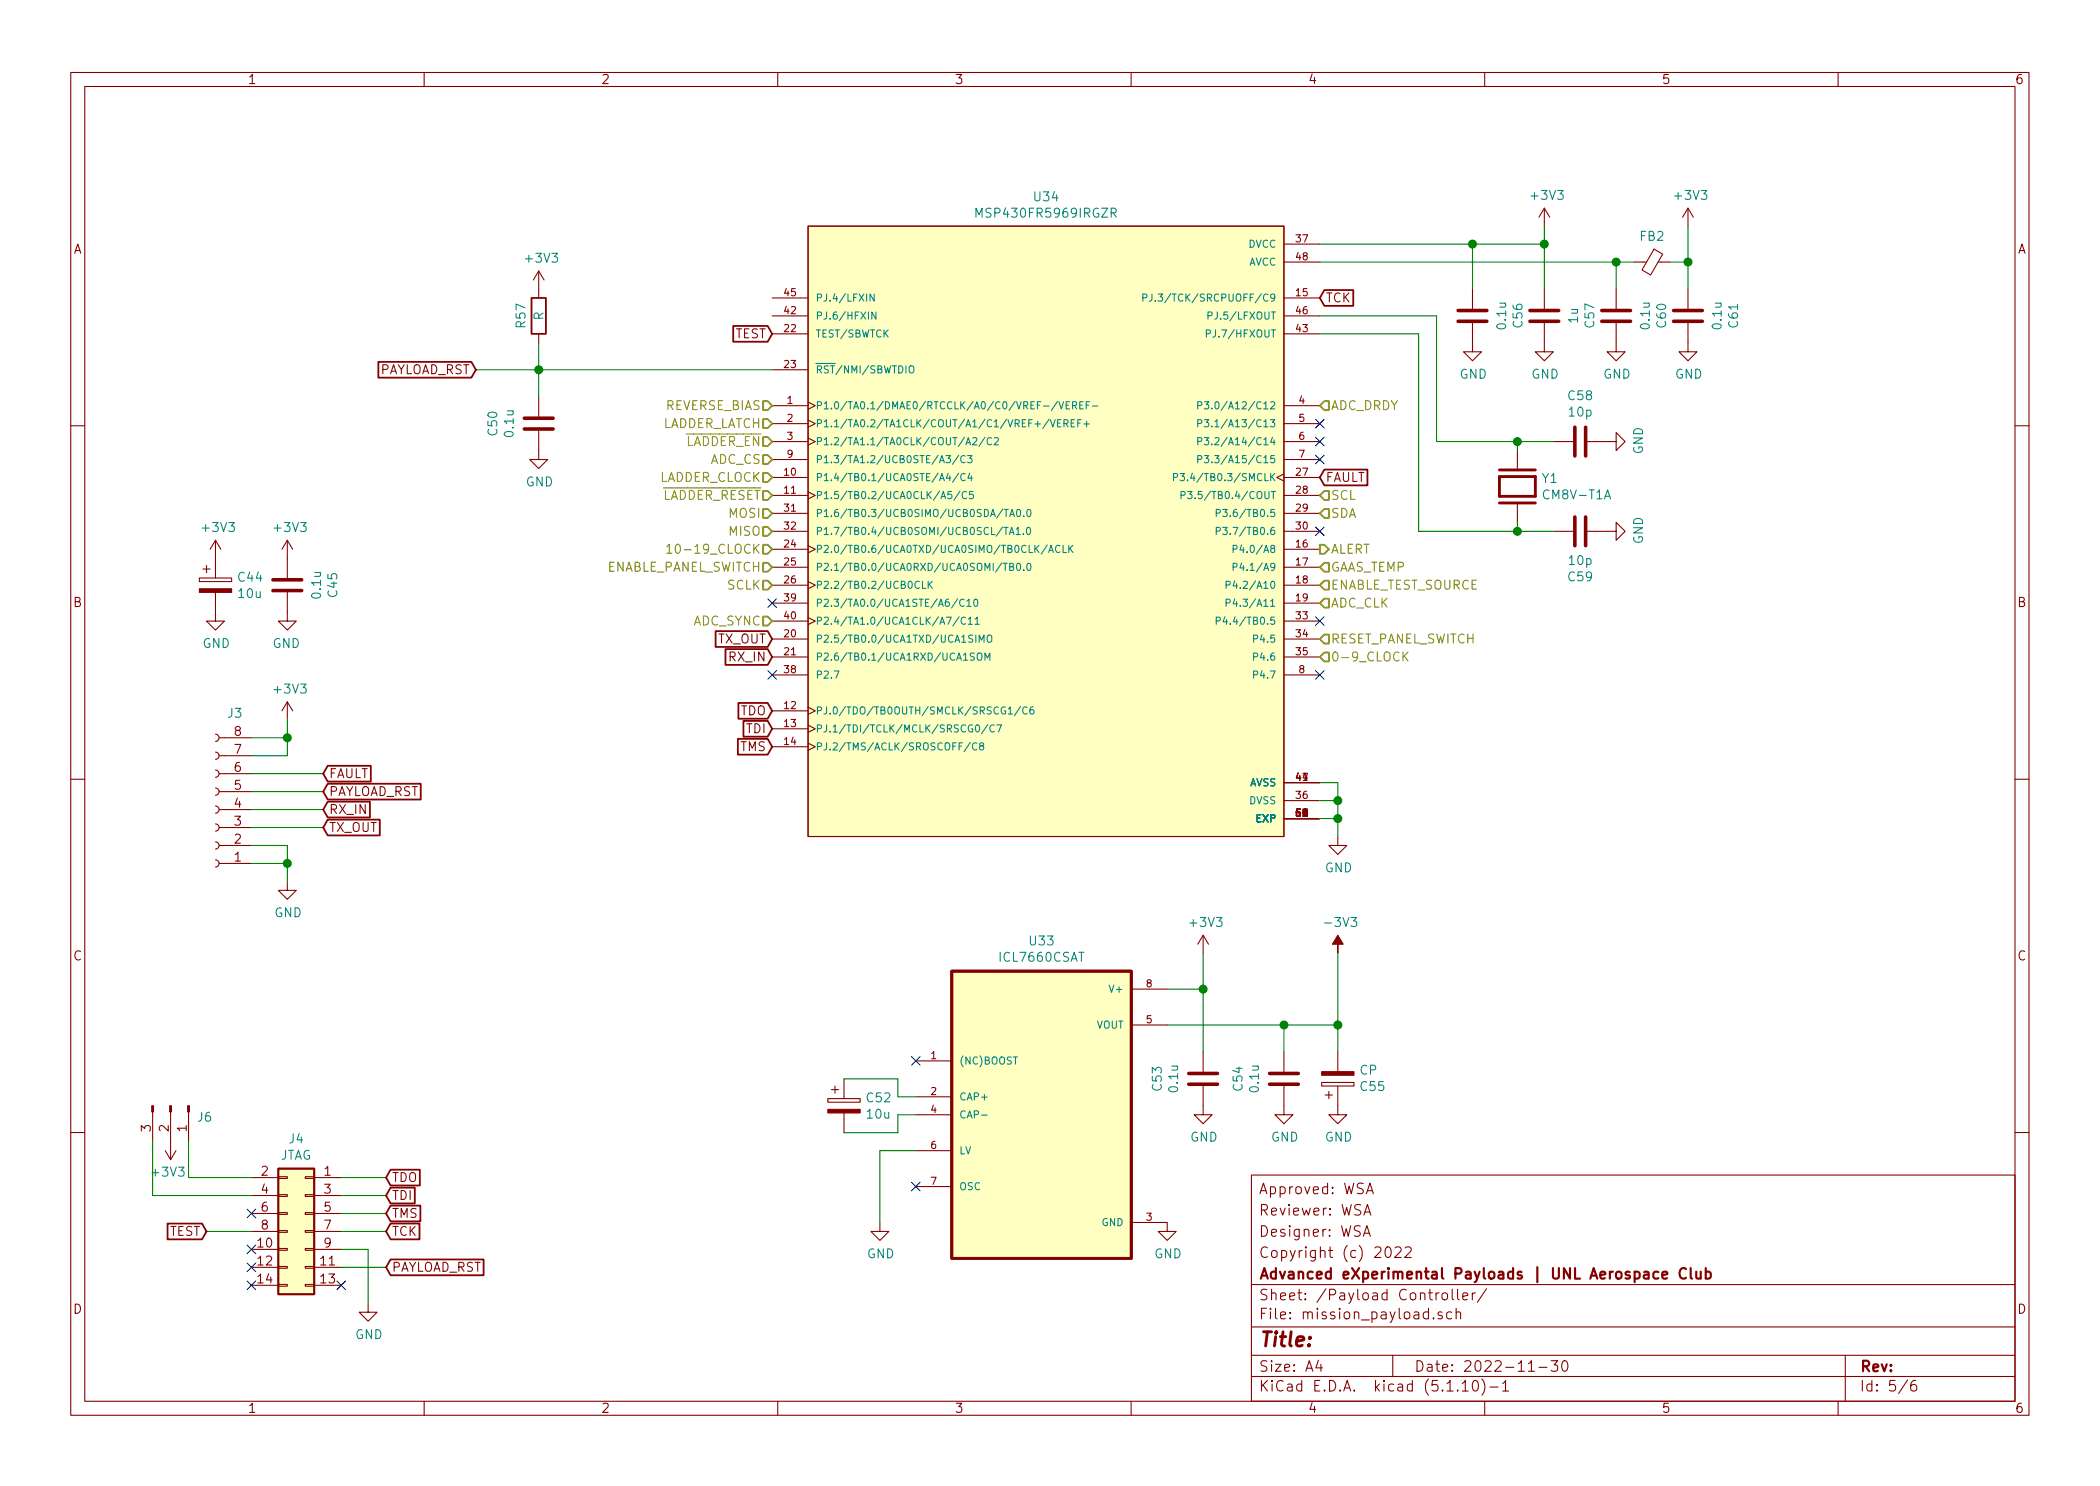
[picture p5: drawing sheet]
EESchema Schematic File Version 4
EELAYER 30 0
EELAYER END
$Descr A4 11693 8268
encoding utf-8
Sheet 5 6
Title ""
Date "2022-11-30"
Rev ""
Comp "Advanced eXperimental Payloads | UNL Aerospace Club"
Comment1 "Copyright (c) 2022"
Comment2 "Designer: WSA"
Comment3 "Reviewer: WSA"
Comment4 "Approved: WSA"
$EndDescr
$Comp
L MSP430FR5969IRGZR:MSP430FR5969IRGZR U?
U 1 1
P 5850 2950
AR Path="/63D67C0B" Ref="U?"  Part="1" 
AR Path="/63D1F518/63D67C0B" Ref="U?"  Part="1" 
AR Path="/63D21EEE/63D67C0B" Ref="U34"  Part="1" 
F 0 "U34" H 5825 4815 50  0000 C CNN
F 1 "MSP430FR5969IRGZR" H 5825 4724 50  0000 C CNN
F 2 "MSP430FR5969IRGZR:QFN50P700X700X100-49N" H 6250 2950 50  0001 L BNN
F 3 "" H 6250 2950 50  0001 L BNN
	1    5850 2950
	1    0    0    -1  
$EndComp
$Comp
L power:+3V3 #PWR?
U 1 1
P 8600 1250
AR Path="/63D67C11" Ref="#PWR?"  Part="1" 
AR Path="/63D1F518/63D67C11" Ref="#PWR?"  Part="1" 
AR Path="/63D21EEE/63D67C11" Ref="#PWR0260"  Part="1" 
F 0 "#PWR0260" H 8600 1100 50  0001 C CNN
F 1 "+3V3" H 8615 1423 50  0000 C CNN
F 2 "" H 8600 1250 50  0001 C CNN
F 3 "" H 8600 1250 50  0001 C CNN
	1    8600 1250
	1    0    0    -1  
$EndComp
$Comp
L power:GND #PWR?
U 1 1
P 7450 4650
AR Path="/63D67C17" Ref="#PWR?"  Part="1" 
AR Path="/63D1F518/63D67C17" Ref="#PWR?"  Part="1" 
AR Path="/63D21EEE/63D67C17" Ref="#PWR0261"  Part="1" 
F 0 "#PWR0261" H 7450 4400 50  0001 C CNN
F 1 "GND" H 7455 4477 50  0000 C CNN
F 2 "" H 7450 4650 50  0001 C CNN
F 3 "" H 7450 4650 50  0001 C CNN
	1    7450 4650
	1    0    0    -1  
$EndComp
$Comp
L Device:R R?
U 1 1
P 3000 1750
AR Path="/6313FC31/63D67C23" Ref="R?"  Part="1" 
AR Path="/63D67C23" Ref="R?"  Part="1" 
AR Path="/635FE71D/63D67C23" Ref="R?"  Part="1" 
AR Path="/63D1F518/63D67C23" Ref="R?"  Part="1" 
AR Path="/63D21EEE/63D67C23" Ref="R57"  Part="1" 
F 0 "R57" V 2900 1750 50  0000 C CNN
F 1 "R" V 3000 1750 50  0000 C CNN
F 2 "Resistor_SMD:R_0603_1608Metric" V 2930 1750 50  0001 C CNN
F 3 "~" H 3000 1750 50  0001 C CNN
	1    3000 1750
	1    0    0    1   
$EndComp
Wire Wire Line
	7350 4350 7450 4350
Wire Wire Line
	7450 4350 7450 4450
Wire Wire Line
	7350 4450 7450 4450
Connection ~ 7450 4450
Wire Wire Line
	7450 4450 7450 4550
Wire Wire Line
	7350 4550 7450 4550
Connection ~ 7450 4550
Wire Wire Line
	7450 4550 7450 4650
$Comp
L Device:Ferrite_Bead_Small FB?
U 1 1
P 9200 1450
AR Path="/63D1F518/63D67C31" Ref="FB?"  Part="1" 
AR Path="/63D21EEE/63D67C31" Ref="FB2"  Part="1" 
F 0 "FB2" V 9055 1450 50  0000 C CNN
F 1 "Ferrite_Bead_Small" V 9054 1450 50  0001 C CNN
F 2 "Inductor_SMD:L_0603_1608Metric" V 9130 1450 50  0001 C CNN
F 3 "~" H 9200 1450 50  0001 C CNN
	1    9200 1450
	0    1    1    0   
$EndComp
$Comp
L power:+3V3 #PWR?
U 1 1
P 9400 1250
AR Path="/63D67C37" Ref="#PWR?"  Part="1" 
AR Path="/63D1F518/63D67C37" Ref="#PWR?"  Part="1" 
AR Path="/63D21EEE/63D67C37" Ref="#PWR0262"  Part="1" 
F 0 "#PWR0262" H 9400 1100 50  0001 C CNN
F 1 "+3V3" H 9415 1423 50  0000 C CNN
F 2 "" H 9400 1250 50  0001 C CNN
F 3 "" H 9400 1250 50  0001 C CNN
	1    9400 1250
	1    0    0    -1  
$EndComp
Wire Wire Line
	8600 1350 8600 1250
$Comp
L Device:C C?
U 1 1
P 8200 1750
AR Path="/6313FC31/63D67C3E" Ref="C?"  Part="1" 
AR Path="/63D67C3E" Ref="C?"  Part="1" 
AR Path="/635FE71D/63D67C3E" Ref="C?"  Part="1" 
AR Path="/63D1F518/63D67C3E" Ref="C?"  Part="1" 
AR Path="/63D21EEE/63D67C3E" Ref="C56"  Part="1" 
F 0 "C56" V 8452 1750 50  0000 C CNN
F 1 "0.1u" V 8361 1750 50  0000 C CNN
F 2 "Capacitor_SMD:C_0603_1608Metric" H 8238 1600 50  0001 C CNN
F 3 "~" H 8200 1750 50  0001 C CNN
	1    8200 1750
	1    0    0    -1  
$EndComp
$Comp
L Device:C C?
U 1 1
P 8600 1750
AR Path="/6313FC31/63D67C44" Ref="C?"  Part="1" 
AR Path="/63D67C44" Ref="C?"  Part="1" 
AR Path="/635FE71D/63D67C44" Ref="C?"  Part="1" 
AR Path="/63D1F518/63D67C44" Ref="C?"  Part="1" 
AR Path="/63D21EEE/63D67C44" Ref="C57"  Part="1" 
F 0 "C57" V 8852 1750 50  0000 C CNN
F 1 "1u" V 8761 1750 50  0000 C CNN
F 2 "Capacitor_SMD:C_0603_1608Metric" H 8638 1600 50  0001 C CNN
F 3 "~" H 8600 1750 50  0001 C CNN
	1    8600 1750
	1    0    0    -1  
$EndComp
$Comp
L power:GND #PWR?
U 1 1
P 8600 1900
AR Path="/6313FC31/63D67C4A" Ref="#PWR?"  Part="1" 
AR Path="/63D67C4A" Ref="#PWR?"  Part="1" 
AR Path="/635FE71D/63D67C4A" Ref="#PWR?"  Part="1" 
AR Path="/63D1F518/63D67C4A" Ref="#PWR?"  Part="1" 
AR Path="/63D21EEE/63D67C4A" Ref="#PWR0263"  Part="1" 
F 0 "#PWR0263" H 8600 1650 50  0001 C CNN
F 1 "GND" H 8605 1727 50  0000 C CNN
F 2 "" H 8600 1900 50  0001 C CNN
F 3 "" H 8600 1900 50  0001 C CNN
	1    8600 1900
	1    0    0    -1  
$EndComp
$Comp
L power:GND #PWR?
U 1 1
P 8200 1900
AR Path="/6313FC31/63D67C50" Ref="#PWR?"  Part="1" 
AR Path="/63D67C50" Ref="#PWR?"  Part="1" 
AR Path="/635FE71D/63D67C50" Ref="#PWR?"  Part="1" 
AR Path="/63D1F518/63D67C50" Ref="#PWR?"  Part="1" 
AR Path="/63D21EEE/63D67C50" Ref="#PWR0264"  Part="1" 
F 0 "#PWR0264" H 8200 1650 50  0001 C CNN
F 1 "GND" H 8205 1727 50  0000 C CNN
F 2 "" H 8200 1900 50  0001 C CNN
F 3 "" H 8200 1900 50  0001 C CNN
	1    8200 1900
	1    0    0    -1  
$EndComp
$Comp
L Device:C C?
U 1 1
P 9000 1750
AR Path="/6313FC31/63D67C56" Ref="C?"  Part="1" 
AR Path="/63D67C56" Ref="C?"  Part="1" 
AR Path="/635FE71D/63D67C56" Ref="C?"  Part="1" 
AR Path="/63D1F518/63D67C56" Ref="C?"  Part="1" 
AR Path="/63D21EEE/63D67C56" Ref="C60"  Part="1" 
F 0 "C60" V 9252 1750 50  0000 C CNN
F 1 "0.1u" V 9161 1750 50  0000 C CNN
F 2 "Capacitor_SMD:C_0603_1608Metric" H 9038 1600 50  0001 C CNN
F 3 "~" H 9000 1750 50  0001 C CNN
	1    9000 1750
	1    0    0    -1  
$EndComp
$Comp
L power:GND #PWR?
U 1 1
P 9000 1900
AR Path="/6313FC31/63D67C5C" Ref="#PWR?"  Part="1" 
AR Path="/63D67C5C" Ref="#PWR?"  Part="1" 
AR Path="/635FE71D/63D67C5C" Ref="#PWR?"  Part="1" 
AR Path="/63D1F518/63D67C5C" Ref="#PWR?"  Part="1" 
AR Path="/63D21EEE/63D67C5C" Ref="#PWR0265"  Part="1" 
F 0 "#PWR0265" H 9000 1650 50  0001 C CNN
F 1 "GND" H 9005 1727 50  0000 C CNN
F 2 "" H 9000 1900 50  0001 C CNN
F 3 "" H 9000 1900 50  0001 C CNN
	1    9000 1900
	1    0    0    -1  
$EndComp
$Comp
L Device:C C?
U 1 1
P 9400 1750
AR Path="/6313FC31/63D67C62" Ref="C?"  Part="1" 
AR Path="/63D67C62" Ref="C?"  Part="1" 
AR Path="/635FE71D/63D67C62" Ref="C?"  Part="1" 
AR Path="/63D1F518/63D67C62" Ref="C?"  Part="1" 
AR Path="/63D21EEE/63D67C62" Ref="C61"  Part="1" 
F 0 "C61" V 9652 1750 50  0000 C CNN
F 1 "0.1u" V 9561 1750 50  0000 C CNN
F 2 "Capacitor_SMD:C_0603_1608Metric" H 9438 1600 50  0001 C CNN
F 3 "~" H 9400 1750 50  0001 C CNN
	1    9400 1750
	1    0    0    -1  
$EndComp
$Comp
L power:GND #PWR?
U 1 1
P 9400 1900
AR Path="/6313FC31/63D67C68" Ref="#PWR?"  Part="1" 
AR Path="/63D67C68" Ref="#PWR?"  Part="1" 
AR Path="/635FE71D/63D67C68" Ref="#PWR?"  Part="1" 
AR Path="/63D1F518/63D67C68" Ref="#PWR?"  Part="1" 
AR Path="/63D21EEE/63D67C68" Ref="#PWR0266"  Part="1" 
F 0 "#PWR0266" H 9400 1650 50  0001 C CNN
F 1 "GND" H 9405 1727 50  0000 C CNN
F 2 "" H 9400 1900 50  0001 C CNN
F 3 "" H 9400 1900 50  0001 C CNN
	1    9400 1900
	1    0    0    -1  
$EndComp
Wire Wire Line
	9000 1600 9000 1450
Wire Wire Line
	8600 1600 8600 1350
Connection ~ 8600 1350
Wire Wire Line
	8200 1600 8200 1350
Connection ~ 8200 1350
Wire Wire Line
	8200 1350 8600 1350
Wire Wire Line
	9300 1450 9400 1450
Wire Wire Line
	9400 1450 9400 1600
Connection ~ 9000 1450
Wire Wire Line
	9000 1450 9100 1450
Wire Wire Line
	7350 1450 9000 1450
Wire Wire Line
	9400 1250 9400 1450
Connection ~ 9400 1450
Wire Wire Line
	7350 1350 8200 1350
$Comp
L Device:C C?
U 1 1
P 8800 2950
AR Path="/6313FC31/63D67C7C" Ref="C?"  Part="1" 
AR Path="/63D67C7C" Ref="C?"  Part="1" 
AR Path="/635FE71D/63D67C7C" Ref="C?"  Part="1" 
AR Path="/63D1F518/63D67C7C" Ref="C?"  Part="1" 
AR Path="/63D21EEE/63D67C7C" Ref="C59"  Part="1" 
F 0 "C59" V 9052 2950 50  0000 C CNN
F 1 "10p" V 8961 2950 50  0000 C CNN
F 2 "Capacitor_SMD:C_0603_1608Metric" H 8838 2800 50  0001 C CNN
F 3 "~" H 8800 2950 50  0001 C CNN
	1    8800 2950
	0    1    1    0   
$EndComp
$Comp
L Device:C C?
U 1 1
P 8800 2450
AR Path="/6313FC31/63D67C82" Ref="C?"  Part="1" 
AR Path="/63D67C82" Ref="C?"  Part="1" 
AR Path="/635FE71D/63D67C82" Ref="C?"  Part="1" 
AR Path="/63D1F518/63D67C82" Ref="C?"  Part="1" 
AR Path="/63D21EEE/63D67C82" Ref="C58"  Part="1" 
F 0 "C58" V 9052 2450 50  0000 C CNN
F 1 "10p" V 8961 2450 50  0000 C CNN
F 2 "Capacitor_SMD:C_0603_1608Metric" H 8838 2300 50  0001 C CNN
F 3 "~" H 8800 2450 50  0001 C CNN
	1    8800 2450
	0    1    -1   0   
$EndComp
$Comp
L power:GND #PWR?
U 1 1
P 8950 2450
AR Path="/6313FC31/63D67C88" Ref="#PWR?"  Part="1" 
AR Path="/63D67C88" Ref="#PWR?"  Part="1" 
AR Path="/635FE71D/63D67C88" Ref="#PWR?"  Part="1" 
AR Path="/63D1F518/63D67C88" Ref="#PWR?"  Part="1" 
AR Path="/63D21EEE/63D67C88" Ref="#PWR0267"  Part="1" 
F 0 "#PWR0267" H 8950 2200 50  0001 C CNN
F 1 "GND" H 8955 2277 50  0000 C CNN
F 2 "" H 8950 2450 50  0001 C CNN
F 3 "" H 8950 2450 50  0001 C CNN
	1    8950 2450
	0    -1   -1   0   
$EndComp
$Comp
L power:GND #PWR?
U 1 1
P 8950 2950
AR Path="/6313FC31/63D67C8E" Ref="#PWR?"  Part="1" 
AR Path="/63D67C8E" Ref="#PWR?"  Part="1" 
AR Path="/635FE71D/63D67C8E" Ref="#PWR?"  Part="1" 
AR Path="/63D1F518/63D67C8E" Ref="#PWR?"  Part="1" 
AR Path="/63D21EEE/63D67C8E" Ref="#PWR0268"  Part="1" 
F 0 "#PWR0268" H 8950 2700 50  0001 C CNN
F 1 "GND" H 8955 2777 50  0000 C CNN
F 2 "" H 8950 2950 50  0001 C CNN
F 3 "" H 8950 2950 50  0001 C CNN
	1    8950 2950
	0    -1   -1   0   
$EndComp
Wire Wire Line
	8000 2450 8000 1750
Wire Wire Line
	8000 1750 7350 1750
Wire Wire Line
	7350 1850 7900 1850
Wire Wire Line
	7900 1850 7900 2950
Wire Wire Line
	3000 2050 3000 1900
$Comp
L power:+3V3 #PWR?
U 1 1
P 3000 1600
AR Path="/63D67CA2" Ref="#PWR?"  Part="1" 
AR Path="/63D1F518/63D67CA2" Ref="#PWR?"  Part="1" 
AR Path="/63D21EEE/63D67CA2" Ref="#PWR0269"  Part="1" 
F 0 "#PWR0269" H 3000 1450 50  0001 C CNN
F 1 "+3V3" H 3015 1773 50  0000 C CNN
F 2 "" H 3000 1600 50  0001 C CNN
F 3 "" H 3000 1600 50  0001 C CNN
	1    3000 1600
	1    0    0    -1  
$EndComp
$Comp
L Device:C C?
U 1 1
P 3000 2350
AR Path="/6313FC31/63D67CA8" Ref="C?"  Part="1" 
AR Path="/63D67CA8" Ref="C?"  Part="1" 
AR Path="/635FE71D/63D67CA8" Ref="C?"  Part="1" 
AR Path="/63D1F518/63D67CA8" Ref="C?"  Part="1" 
AR Path="/63D21EEE/63D67CA8" Ref="C50"  Part="1" 
F 0 "C50" V 3252 2350 50  0000 C CNN
F 1 "0.1u" V 3161 2350 50  0000 C CNN
F 2 "Capacitor_SMD:C_0603_1608Metric" H 3038 2200 50  0001 C CNN
F 3 "~" H 3000 2350 50  0001 C CNN
	1    3000 2350
	-1   0    0    1   
$EndComp
$Comp
L power:GND #PWR?
U 1 1
P 3000 2500
AR Path="/6313FC31/63D67CAE" Ref="#PWR?"  Part="1" 
AR Path="/63D67CAE" Ref="#PWR?"  Part="1" 
AR Path="/635FE71D/63D67CAE" Ref="#PWR?"  Part="1" 
AR Path="/63D1F518/63D67CAE" Ref="#PWR?"  Part="1" 
AR Path="/63D21EEE/63D67CAE" Ref="#PWR0270"  Part="1" 
F 0 "#PWR0270" H 3000 2250 50  0001 C CNN
F 1 "GND" H 3005 2327 50  0000 C CNN
F 2 "" H 3000 2500 50  0001 C CNN
F 3 "" H 3000 2500 50  0001 C CNN
	1    3000 2500
	1    0    0    -1  
$EndComp
Wire Wire Line
	3000 2200 3000 2050
Connection ~ 3000 2050
$Comp
L Connector_Generic:Conn_02x07_Odd_Even J?
U 1 1
P 1700 6850
AR Path="/63D1F518/63D67CB6" Ref="J?"  Part="1" 
AR Path="/63D21EEE/63D67CB6" Ref="J4"  Part="1" 
F 0 "J4" H 1750 7367 50  0000 C CNN
F 1 "JTAG" H 1750 7276 50  0000 C CNN
F 2 "Connector_PinSocket_2.54mm:PinSocket_2x08_P2.54mm_Vertical" H 1700 6850 50  0001 C CNN
F 3 "~" H 1700 6850 50  0001 C CNN
	1    1700 6850
	-1   0    0    -1  
$EndComp
NoConn ~ 1400 6950
NoConn ~ 1400 7050
NoConn ~ 1400 7150
NoConn ~ 1900 7150
NoConn ~ 1400 6750
$Comp
L power:GND #PWR?
U 1 1
P 2050 7250
AR Path="/63D67CC1" Ref="#PWR?"  Part="1" 
AR Path="/63D1F518/63D67CC1" Ref="#PWR?"  Part="1" 
AR Path="/63D21EEE/63D67CC1" Ref="#PWR0271"  Part="1" 
F 0 "#PWR0271" H 2050 7000 50  0001 C CNN
F 1 "GND" H 2055 7077 50  0000 C CNN
F 2 "" H 2050 7250 50  0001 C CNN
F 3 "" H 2050 7250 50  0001 C CNN
	1    2050 7250
	1    0    0    -1  
$EndComp
Wire Wire Line
	1900 6950 2050 6950
Wire Wire Line
	2050 6950 2050 7250
Text GLabel 2650 2050 0    50   Input ~ 0
PAYLOAD_RST
Text GLabel 2150 7050 2    50   Input ~ 0
PAYLOAD_RST
Wire Wire Line
	2150 7050 1900 7050
Wire Wire Line
	1900 6850 2150 6850
Wire Wire Line
	1900 6750 2150 6750
Wire Wire Line
	1900 6650 2150 6650
Wire Wire Line
	1900 6550 2150 6550
Wire Wire Line
	1400 6550 1050 6550
Wire Wire Line
	1050 6550 1050 6350
Wire Wire Line
	1400 6650 850  6650
Wire Wire Line
	850  6650 850  6350
$Comp
L power:+3V3 #PWR?
U 1 1
P 950 6350
AR Path="/63D67CDB" Ref="#PWR?"  Part="1" 
AR Path="/63D1F518/63D67CDB" Ref="#PWR?"  Part="1" 
AR Path="/63D21EEE/63D67CDB" Ref="#PWR0272"  Part="1" 
F 0 "#PWR0272" H 950 6200 50  0001 C CNN
F 1 "+3V3" H 965 6523 50  0000 C CNN
F 2 "" H 950 6350 50  0001 C CNN
F 3 "" H 950 6350 50  0001 C CNN
	1    950  6350
	-1   0    0    1   
$EndComp
Text GLabel 2150 6850 2    50   Input ~ 0
TCK
Text GLabel 2150 6750 2    50   Input ~ 0
TMS
Text GLabel 2150 6650 2    50   Input ~ 0
TDI
Text GLabel 2150 6550 2    50   Input ~ 0
TDO
Text GLabel 1150 6850 0    50   Input ~ 0
TEST
Wire Wire Line
	1150 6850 1400 6850
Text GLabel 7350 1650 2    50   Input ~ 0
TCK
Text GLabel 4300 4150 0    50   Input ~ 0
TMS
Text GLabel 4300 4050 0    50   Input ~ 0
TDI
Text GLabel 4300 3950 0    50   Input ~ 0
TDO
Text GLabel 4300 1850 0    50   Input ~ 0
TEST
Text HLabel 4300 3150 0    50   Input ~ 0
ENABLE_PANEL_SWITCH
Text HLabel 7350 3650 2    50   Input ~ 0
0-9_CLOCK
Text HLabel 7350 3250 2    50   Input ~ 0
ENABLE_TEST_SOURCE
Text HLabel 7350 2750 2    50   Input ~ 0
SCL
Text HLabel 7350 2850 2    50   Input ~ 0
SDA
Text HLabel 4300 2450 0    50   Input ~ 0
~LADDER_EN
Text HLabel 4300 2650 0    50   Input ~ 0
LADDER_CLOCK
Text HLabel 4300 2750 0    50   Input ~ 0
~LADDER_RESET
Text HLabel 4300 2350 0    50   Input ~ 0
LADDER_LATCH
$Comp
L ICL7660CSAT:ICL7660CSAT U33
U 1 1
P 5800 6200
F 0 "U33" H 5800 7170 50  0000 C CNN
F 1 "ICL7660CSAT" H 5800 7079 50  0000 C CNN
F 2 "ICL7660CSAT:SOIC127P600X175-8N" H 5800 6200 50  0001 L BNN
F 3 "" H 5800 6200 50  0001 L BNN
	1    5800 6200
	1    0    0    -1  
$EndComp
$Comp
L power:-3V3 #PWR0273
U 1 1
P 7450 5300
F 0 "#PWR0273" H 7450 5400 50  0001 C CNN
F 1 "-3V3" H 7465 5473 50  0000 C CNN
F 2 "" H 7450 5300 50  0001 C CNN
F 3 "" H 7450 5300 50  0001 C CNN
	1    7450 5300
	1    0    0    -1  
$EndComp
$Comp
L power:+3V3 #PWR?
U 1 1
P 6700 5300
AR Path="/6375C962" Ref="#PWR?"  Part="1" 
AR Path="/63D1F518/6375C962" Ref="#PWR?"  Part="1" 
AR Path="/63D21EEE/6375C962" Ref="#PWR0274"  Part="1" 
F 0 "#PWR0274" H 6700 5150 50  0001 C CNN
F 1 "+3V3" H 6715 5473 50  0000 C CNN
F 2 "" H 6700 5300 50  0001 C CNN
F 3 "" H 6700 5300 50  0001 C CNN
	1    6700 5300
	1    0    0    -1  
$EndComp
$Comp
L power:GND #PWR?
U 1 1
P 6500 6800
AR Path="/6313FC31/6375CE84" Ref="#PWR?"  Part="1" 
AR Path="/6375CE84" Ref="#PWR?"  Part="1" 
AR Path="/635FE71D/6375CE84" Ref="#PWR?"  Part="1" 
AR Path="/63D1F518/6375CE84" Ref="#PWR?"  Part="1" 
AR Path="/63D21EEE/6375CE84" Ref="#PWR0275"  Part="1" 
F 0 "#PWR0275" H 6500 6550 50  0001 C CNN
F 1 "GND" H 6505 6627 50  0000 C CNN
F 2 "" H 6500 6800 50  0001 C CNN
F 3 "" H 6500 6800 50  0001 C CNN
	1    6500 6800
	1    0    0    -1  
$EndComp
$Comp
L power:GND #PWR?
U 1 1
P 4900 6800
AR Path="/6313FC31/6375D484" Ref="#PWR?"  Part="1" 
AR Path="/6375D484" Ref="#PWR?"  Part="1" 
AR Path="/635FE71D/6375D484" Ref="#PWR?"  Part="1" 
AR Path="/63D1F518/6375D484" Ref="#PWR?"  Part="1" 
AR Path="/63D21EEE/6375D484" Ref="#PWR0276"  Part="1" 
F 0 "#PWR0276" H 4900 6550 50  0001 C CNN
F 1 "GND" H 4905 6627 50  0000 C CNN
F 2 "" H 4900 6800 50  0001 C CNN
F 3 "" H 4900 6800 50  0001 C CNN
	1    4900 6800
	1    0    0    -1  
$EndComp
Wire Wire Line
	5100 6400 4900 6400
Wire Wire Line
	4900 6400 4900 6800
$Comp
L Device:CP C55
U 1 1
P 7450 6000
F 0 "C55" H 7568 6046 50  0000 L CNN
F 1 "CP" H 7568 5955 50  0000 L CNN
F 2 "Capacitor_SMD:C_0603_1608Metric" H 7488 5850 50  0001 C CNN
F 3 "~" H 7450 6000 50  0001 C CNN
	1    7450 6000
	1    0    0    1   
$EndComp
$Comp
L Device:C C?
U 1 1
P 6700 6000
AR Path="/6313FC31/6375F67B" Ref="C?"  Part="1" 
AR Path="/6375F67B" Ref="C?"  Part="1" 
AR Path="/635FE71D/6375F67B" Ref="C?"  Part="1" 
AR Path="/63D1F518/6375F67B" Ref="C?"  Part="1" 
AR Path="/63D21EEE/6375F67B" Ref="C53"  Part="1" 
F 0 "C53" V 6952 6000 50  0000 C CNN
F 1 "0.1u" V 6861 6000 50  0000 C CNN
F 2 "Capacitor_SMD:C_0603_1608Metric" H 6738 5850 50  0001 C CNN
F 3 "~" H 6700 6000 50  0001 C CNN
	1    6700 6000
	-1   0    0    1   
$EndComp
$Comp
L Device:C C?
U 1 1
P 7150 6000
AR Path="/6313FC31/63763012" Ref="C?"  Part="1" 
AR Path="/63763012" Ref="C?"  Part="1" 
AR Path="/635FE71D/63763012" Ref="C?"  Part="1" 
AR Path="/63D1F518/63763012" Ref="C?"  Part="1" 
AR Path="/63D21EEE/63763012" Ref="C54"  Part="1" 
F 0 "C54" V 7402 6000 50  0000 C CNN
F 1 "0.1u" V 7311 6000 50  0000 C CNN
F 2 "Capacitor_SMD:C_0603_1608Metric" H 7188 5850 50  0001 C CNN
F 3 "~" H 7150 6000 50  0001 C CNN
	1    7150 6000
	-1   0    0    1   
$EndComp
Wire Wire Line
	7450 5300 7450 5700
Connection ~ 7450 5700
Wire Wire Line
	7450 5700 7450 5850
Wire Wire Line
	7150 5850 7150 5700
Wire Wire Line
	7150 5700 7450 5700
$Comp
L power:GND #PWR?
U 1 1
P 7150 6150
AR Path="/6313FC31/63766E97" Ref="#PWR?"  Part="1" 
AR Path="/63766E97" Ref="#PWR?"  Part="1" 
AR Path="/635FE71D/63766E97" Ref="#PWR?"  Part="1" 
AR Path="/63D1F518/63766E97" Ref="#PWR?"  Part="1" 
AR Path="/63D21EEE/63766E97" Ref="#PWR0277"  Part="1" 
F 0 "#PWR0277" H 7150 5900 50  0001 C CNN
F 1 "GND" H 7155 5977 50  0000 C CNN
F 2 "" H 7150 6150 50  0001 C CNN
F 3 "" H 7150 6150 50  0001 C CNN
	1    7150 6150
	1    0    0    -1  
$EndComp
$Comp
L power:GND #PWR?
U 1 1
P 7450 6150
AR Path="/6313FC31/6376727C" Ref="#PWR?"  Part="1" 
AR Path="/6376727C" Ref="#PWR?"  Part="1" 
AR Path="/635FE71D/6376727C" Ref="#PWR?"  Part="1" 
AR Path="/63D1F518/6376727C" Ref="#PWR?"  Part="1" 
AR Path="/63D21EEE/6376727C" Ref="#PWR0278"  Part="1" 
F 0 "#PWR0278" H 7450 5900 50  0001 C CNN
F 1 "GND" H 7455 5977 50  0000 C CNN
F 2 "" H 7450 6150 50  0001 C CNN
F 3 "" H 7450 6150 50  0001 C CNN
	1    7450 6150
	1    0    0    -1  
$EndComp
$Comp
L power:GND #PWR?
U 1 1
P 6700 6150
AR Path="/6313FC31/63769A7B" Ref="#PWR?"  Part="1" 
AR Path="/63769A7B" Ref="#PWR?"  Part="1" 
AR Path="/635FE71D/63769A7B" Ref="#PWR?"  Part="1" 
AR Path="/63D1F518/63769A7B" Ref="#PWR?"  Part="1" 
AR Path="/63D21EEE/63769A7B" Ref="#PWR0279"  Part="1" 
F 0 "#PWR0279" H 6700 5900 50  0001 C CNN
F 1 "GND" H 6705 5977 50  0000 C CNN
F 2 "" H 6700 6150 50  0001 C CNN
F 3 "" H 6700 6150 50  0001 C CNN
	1    6700 6150
	1    0    0    -1  
$EndComp
$Comp
L Device:CP C52
U 1 1
P 4700 6150
F 0 "C52" H 4818 6196 50  0000 L CNN
F 1 "10u" H 4818 6105 50  0000 L CNN
F 2 "Capacitor_SMD:C_0603_1608Metric" H 4738 6000 50  0001 C CNN
F 3 "~" H 4700 6150 50  0001 C CNN
	1    4700 6150
	1    0    0    -1  
$EndComp
Wire Wire Line
	5100 6100 5000 6100
Wire Wire Line
	5000 6100 5000 6000
Wire Wire Line
	5100 6200 5000 6200
Wire Wire Line
	5000 6200 5000 6300
Wire Wire Line
	4700 6000 5000 6000
Wire Wire Line
	4700 6300 5000 6300
NoConn ~ 5100 6600
NoConn ~ 5100 5900
Wire Wire Line
	6700 5300 6700 5500
Wire Wire Line
	6500 5500 6700 5500
Connection ~ 6700 5500
Wire Wire Line
	6700 5500 6700 5850
Wire Wire Line
	6500 5700 7150 5700
Connection ~ 7150 5700
Text HLabel 4300 3250 0    50   Input ~ 0
SCLK
Text HLabel 4300 2850 0    50   Input ~ 0
MOSI
Text HLabel 4300 2950 0    50   Input ~ 0
MISO
Text HLabel 7350 3350 2    50   Input ~ 0
ADC_CLK
Text HLabel 4300 2550 0    50   Input ~ 0
ADC_CS
Text HLabel 7350 2250 2    50   Input ~ 0
ADC_DRDY
Text HLabel 4300 3450 0    50   Input ~ 0
ADC_SYNC
Text HLabel 4300 2250 0    50   Input ~ 0
REVERSE_BIAS
$Comp
L CM8V-T1A-32.768KHZ-7PF-20PPM-TA-QC:CM8V-T1A-32.768KHZ-7PF-20PPM-TA-QC Y1
U 1 1
P 8450 2700
F 0 "Y1" V 8404 2833 50  0000 L CNN
F 1 "CM8V-T1A" V 8495 2833 50  0000 L CNN
F 2 "CM8V-T1A-32:XTAL_CM8V-T1A-32.768KHZ-7PF-20PPM-TA-QC" H 8450 2700 50  0001 L BNN
F 3 "" H 8450 2700 50  0001 L BNN
F 4 "Manufacturer Recommendations" H 8450 2700 50  0001 L BNN "STANDARD"
F 5 "Micro Crystal" H 8450 2700 50  0001 L BNN "MANUFACTURER"
F 6 "0.6 mm" H 8450 2700 50  0001 L BNN "MAXIMUM_PACKAGE_HEIGHT"
F 7 "1.3/03.2021" H 8450 2700 50  0001 L BNN "PARTREV"
	1    8450 2700
	0    1    1    0   
$EndComp
Wire Wire Line
	8000 2450 8450 2450
Wire Wire Line
	7900 2950 8450 2950
Wire Wire Line
	8450 2500 8450 2450
Connection ~ 8450 2450
Wire Wire Line
	8450 2450 8650 2450
Wire Wire Line
	8450 2900 8450 2950
Connection ~ 8450 2950
Wire Wire Line
	8450 2950 8650 2950
$Comp
L power:+3V3 #PWR?
U 1 1
P 1600 4000
AR Path="/637EEDF3" Ref="#PWR?"  Part="1" 
AR Path="/63D1F518/637EEDF3" Ref="#PWR?"  Part="1" 
AR Path="/63D21EEE/637EEDF3" Ref="#PWR0248"  Part="1" 
F 0 "#PWR0248" H 1600 3850 50  0001 C CNN
F 1 "+3V3" H 1615 4173 50  0000 C CNN
F 2 "" H 1600 4000 50  0001 C CNN
F 3 "" H 1600 4000 50  0001 C CNN
	1    1600 4000
	1    0    0    -1  
$EndComp
$Comp
L power:GND #PWR?
U 1 1
P 1600 4900
AR Path="/6313FC31/637EF5D1" Ref="#PWR?"  Part="1" 
AR Path="/637EF5D1" Ref="#PWR?"  Part="1" 
AR Path="/635FE71D/637EF5D1" Ref="#PWR?"  Part="1" 
AR Path="/63D1F518/637EF5D1" Ref="#PWR?"  Part="1" 
AR Path="/63D21EEE/637EF5D1" Ref="#PWR0249"  Part="1" 
F 0 "#PWR0249" H 1600 4650 50  0001 C CNN
F 1 "GND" H 1605 4727 50  0000 C CNN
F 2 "" H 1600 4900 50  0001 C CNN
F 3 "" H 1600 4900 50  0001 C CNN
	1    1600 4900
	1    0    0    -1  
$EndComp
Text GLabel 4300 3650 0    50   Input ~ 0
RX_IN
Text GLabel 4300 3550 0    50   Input ~ 0
TX_OUT
Text GLabel 1800 4300 2    50   Input ~ 0
FAULT
Wire Wire Line
	2650 2050 3000 2050
Text GLabel 1800 4400 2    50   Input ~ 0
PAYLOAD_RST
Text GLabel 7350 2650 2    50   Input ~ 0
FAULT
Text GLabel 1800 4500 2    50   Input ~ 0
RX_IN
Text GLabel 1800 4600 2    50   Input ~ 0
TX_OUT
Wire Wire Line
	3000 2050 4300 2050
$Comp
L Connector:Conn_01x08_Female J3
U 1 1
P 1200 4500
F 0 "J3" H 1092 3967 50  0000 C CNN
F 1 "Conn_01x08_Female" H 1092 3966 50  0001 C CNN
F 2 "Connector_PinSocket_2.54mm:PinSocket_1x08_P2.54mm_Vertical" H 1200 4500 50  0001 C CNN
F 3 "~" H 1200 4500 50  0001 C CNN
	1    1200 4500
	-1   0    0    1   
$EndComp
Wire Wire Line
	1600 4000 1600 4100
Wire Wire Line
	1600 4200 1400 4200
Wire Wire Line
	1400 4100 1600 4100
Connection ~ 1600 4100
Wire Wire Line
	1600 4100 1600 4200
Wire Wire Line
	1400 4700 1600 4700
Wire Wire Line
	1600 4700 1600 4800
Wire Wire Line
	1400 4800 1600 4800
Connection ~ 1600 4800
Wire Wire Line
	1600 4800 1600 4900
Wire Wire Line
	1800 4300 1400 4300
Wire Wire Line
	1400 4400 1800 4400
Wire Wire Line
	1400 4500 1800 4500
Wire Wire Line
	1400 4600 1800 4600
$Comp
L Device:CP C44
U 1 1
P 1200 3250
F 0 "C44" H 1318 3296 50  0000 L CNN
F 1 "10u" H 1318 3205 50  0000 L CNN
F 2 "Capacitor_SMD:C_0603_1608Metric" H 1238 3100 50  0001 C CNN
F 3 "~" H 1200 3250 50  0001 C CNN
	1    1200 3250
	1    0    0    -1  
$EndComp
$Comp
L power:+3V3 #PWR?
U 1 1
P 1200 3100
AR Path="/637EFD57" Ref="#PWR?"  Part="1" 
AR Path="/63D1F518/637EFD57" Ref="#PWR?"  Part="1" 
AR Path="/63D21EEE/637EFD57" Ref="#PWR0250"  Part="1" 
F 0 "#PWR0250" H 1200 2950 50  0001 C CNN
F 1 "+3V3" H 1215 3273 50  0000 C CNN
F 2 "" H 1200 3100 50  0001 C CNN
F 3 "" H 1200 3100 50  0001 C CNN
	1    1200 3100
	1    0    0    -1  
$EndComp
$Comp
L power:GND #PWR?
U 1 1
P 1200 3400
AR Path="/6313FC31/637F02FC" Ref="#PWR?"  Part="1" 
AR Path="/637F02FC" Ref="#PWR?"  Part="1" 
AR Path="/635FE71D/637F02FC" Ref="#PWR?"  Part="1" 
AR Path="/63D1F518/637F02FC" Ref="#PWR?"  Part="1" 
AR Path="/63D21EEE/637F02FC" Ref="#PWR0251"  Part="1" 
F 0 "#PWR0251" H 1200 3150 50  0001 C CNN
F 1 "GND" H 1205 3227 50  0000 C CNN
F 2 "" H 1200 3400 50  0001 C CNN
F 3 "" H 1200 3400 50  0001 C CNN
	1    1200 3400
	1    0    0    -1  
$EndComp
$Comp
L Device:C C?
U 1 1
P 1600 3250
AR Path="/6313FC31/637F23E9" Ref="C?"  Part="1" 
AR Path="/637F23E9" Ref="C?"  Part="1" 
AR Path="/635FE71D/637F23E9" Ref="C?"  Part="1" 
AR Path="/63D1F518/637F23E9" Ref="C?"  Part="1" 
AR Path="/63D21EEE/637F23E9" Ref="C45"  Part="1" 
F 0 "C45" V 1852 3250 50  0000 C CNN
F 1 "0.1u" V 1761 3250 50  0000 C CNN
F 2 "Capacitor_SMD:C_0603_1608Metric" H 1638 3100 50  0001 C CNN
F 3 "~" H 1600 3250 50  0001 C CNN
	1    1600 3250
	1    0    0    1   
$EndComp
$Comp
L power:GND #PWR?
U 1 1
P 1600 3400
AR Path="/6313FC31/637F23F0" Ref="#PWR?"  Part="1" 
AR Path="/637F23F0" Ref="#PWR?"  Part="1" 
AR Path="/635FE71D/637F23F0" Ref="#PWR?"  Part="1" 
AR Path="/63D1F518/637F23F0" Ref="#PWR?"  Part="1" 
AR Path="/63D21EEE/637F23F0" Ref="#PWR0252"  Part="1" 
F 0 "#PWR0252" H 1600 3150 50  0001 C CNN
F 1 "GND" H 1605 3227 50  0000 C CNN
F 2 "" H 1600 3400 50  0001 C CNN
F 3 "" H 1600 3400 50  0001 C CNN
	1    1600 3400
	-1   0    0    -1  
$EndComp
$Comp
L power:+3V3 #PWR?
U 1 1
P 1600 3100
AR Path="/637F3D33" Ref="#PWR?"  Part="1" 
AR Path="/63D1F518/637F3D33" Ref="#PWR?"  Part="1" 
AR Path="/63D21EEE/637F3D33" Ref="#PWR0253"  Part="1" 
F 0 "#PWR0253" H 1600 2950 50  0001 C CNN
F 1 "+3V3" H 1615 3273 50  0000 C CNN
F 2 "" H 1600 3100 50  0001 C CNN
F 3 "" H 1600 3100 50  0001 C CNN
	1    1600 3100
	1    0    0    -1  
$EndComp
$Comp
L Connector:Conn_01x03_Male J6
U 1 1
P 950 6150
F 0 "J6" V 1012 6294 50  0000 L CNN
F 1 "Conn_01x03_Male" V 1103 6294 50  0001 L CNN
F 2 "Connector_PinHeader_2.54mm:PinHeader_1x03_P2.54mm_Vertical" H 950 6150 50  0001 C CNN
F 3 "~" H 950 6150 50  0001 C CNN
	1    950  6150
	0    1    1    0   
$EndComp
Text HLabel 7350 3050 2    50   Output ~ 0
ALERT
Text HLabel 7350 3550 2    50   Input ~ 0
RESET_PANEL_SWITCH
Text HLabel 4300 3050 0    50   Input ~ 0
10-19_CLOCK
NoConn ~ 4300 3350
NoConn ~ 4300 3750
NoConn ~ 7350 2350
NoConn ~ 7350 2450
NoConn ~ 7350 2550
NoConn ~ 7350 2950
NoConn ~ 7350 3450
NoConn ~ 7350 3750
Text HLabel 7350 3150 2    50   Input ~ 0
GAAS_TEMP
$EndSCHEMATC
